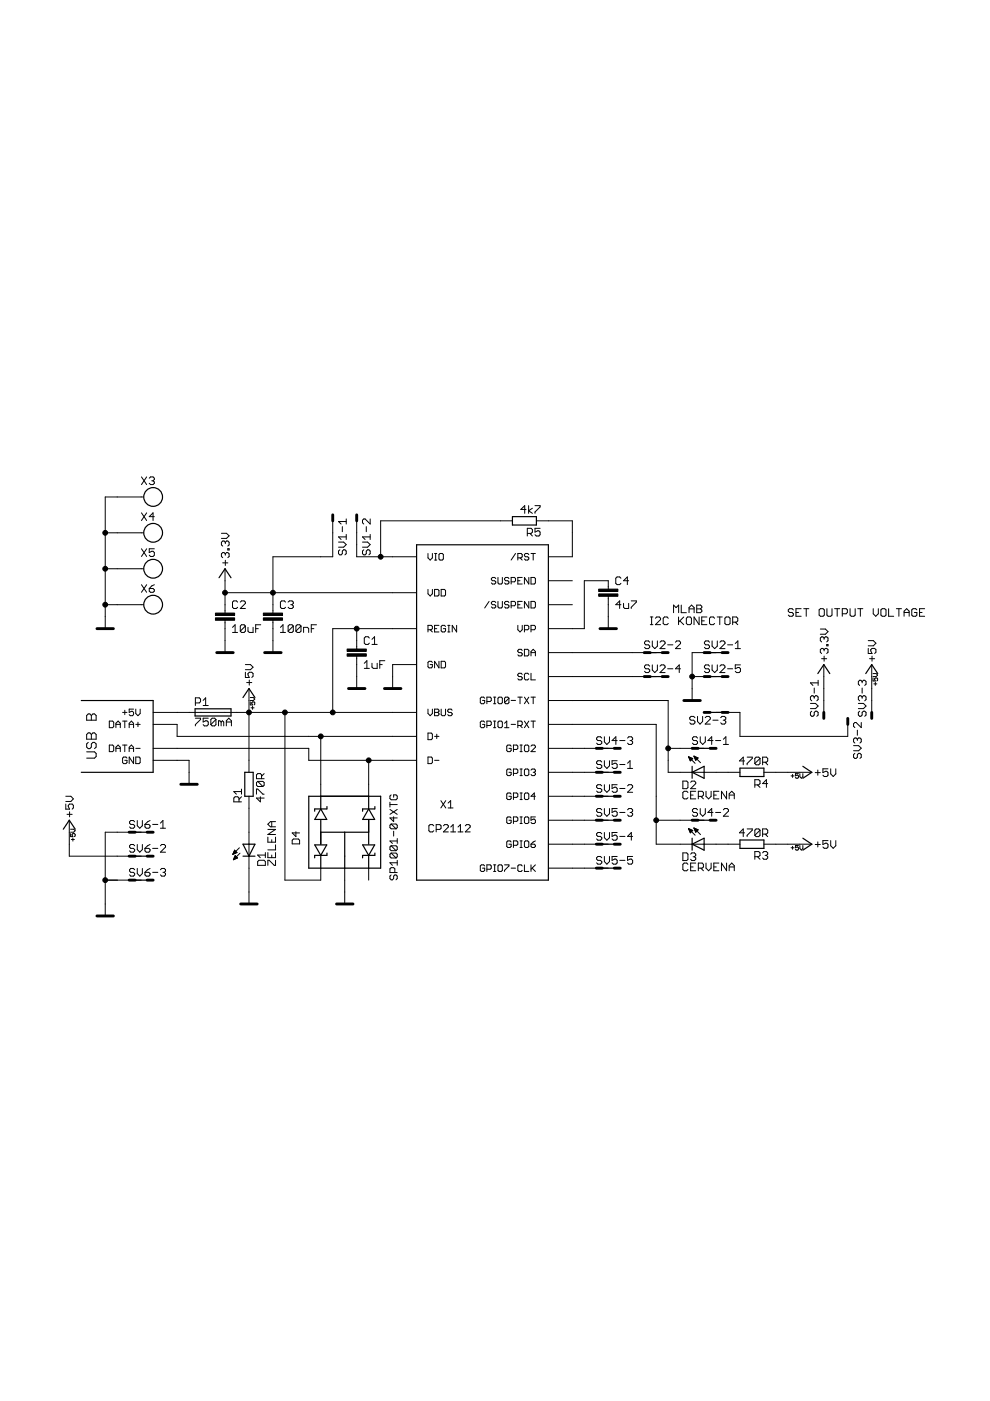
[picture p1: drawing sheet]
<?xml version="1.0" encoding="utf-8"?>
<!DOCTYPE eagle SYSTEM "eagle.dtd">
<eagle version="6.4">
<drawing>
<settings>
<setting alwaysvectorfont="yes"/>
<setting verticaltext="up"/>
</settings>
<grid distance="0.1" unitdist="inch" unit="inch" style="lines" multiple="1" display="no" altdistance="0.01" altunitdist="inch" altunit="inch"/>
<schematic xreflabel="%F%N/%S.%C%R" xrefpart="/%S.%C%R">
<libraries>
<library name="moje_diody">
<symbols>
<symbol name="LED">
<wire x1="1.27" y1="2.54" x2="0" y2="0" width="0.254" layer="94"/>
<wire x1="0" y1="0" x2="-1.27" y2="2.54" width="0.254" layer="94"/>
<wire x1="1.27" y1="0" x2="0" y2="0" width="0.254" layer="94"/>
<wire x1="0" y1="0" x2="-1.27" y2="0" width="0.254" layer="94"/>
<wire x1="1.27" y1="2.54" x2="0" y2="2.54" width="0.254" layer="94"/>
<wire x1="0" y1="2.54" x2="-1.27" y2="2.54" width="0.254" layer="94"/>
<wire x1="0" y1="2.54" x2="0" y2="0" width="0.1524" layer="94"/>
<wire x1="-2.032" y1="1.778" x2="-3.429" y2="0.381" width="0.1524" layer="94"/>
<wire x1="-1.905" y1="0.635" x2="-3.302" y2="-0.762" width="0.1524" layer="94"/>
<text x="3.556" y="-2.032" size="1.778" layer="95" rot="R90">&gt;NAME</text>
<text x="5.715" y="-2.032" size="1.778" layer="96" rot="R90">&gt;VALUE</text>
<pin name="C" x="0" y="-2.54" visible="off" length="short" direction="pas" rot="R90"/>
<pin name="A" x="0" y="5.08" visible="off" length="short" direction="pas" rot="R270"/>
<polygon width="0.1524" layer="94">
<vertex x="-3.429" y="0.381"/>
<vertex x="-3.048" y="1.27"/>
<vertex x="-2.54" y="0.762"/>
</polygon>
<polygon width="0.1524" layer="94">
<vertex x="-3.302" y="-0.762"/>
<vertex x="-2.921" y="0.127"/>
<vertex x="-2.413" y="-0.381"/>
</polygon>
</symbol>
<symbol name="SP1001-04">
<wire x1="-6.35" y1="4.9212" x2="-5.08" y2="4.9212" width="0.254" layer="94"/>
<wire x1="-5.08" y1="4.9212" x2="-3.81" y2="4.9212" width="0.254" layer="94"/>
<wire x1="-3.81" y1="2.6987" x2="-6.35" y2="2.6987" width="0.254" layer="94"/>
<wire x1="-6.35" y1="2.6987" x2="-5.08" y2="4.9212" width="0.254" layer="94"/>
<wire x1="-5.08" y1="4.9212" x2="-3.81" y2="2.6987" width="0.254" layer="94"/>
<text x="9.525" y="-2.5401" size="1.6764" layer="96" rot="MR90">&gt;Value</text>
<text x="-9.525" y="-2.54" size="1.6764" layer="95" rot="R90">&gt;NAME</text>
<wire x1="-3.78" y1="4.94" x2="-3.78" y2="5.44" width="0.254" layer="94"/>
<wire x1="-6.38" y1="4.44" x2="-6.38" y2="4.94" width="0.254" layer="94"/>
<wire x1="3.81" y1="4.9212" x2="5.08" y2="4.9212" width="0.254" layer="94"/>
<wire x1="5.08" y1="4.9212" x2="6.35" y2="4.9212" width="0.254" layer="94"/>
<wire x1="6.35" y1="2.6987" x2="3.81" y2="2.6987" width="0.254" layer="94"/>
<wire x1="3.81" y1="2.6987" x2="5.08" y2="4.9212" width="0.254" layer="94"/>
<wire x1="5.08" y1="4.9212" x2="6.35" y2="2.6987" width="0.254" layer="94"/>
<wire x1="6.38" y1="4.94" x2="6.38" y2="5.44" width="0.254" layer="94"/>
<wire x1="3.78" y1="4.44" x2="3.78" y2="4.94" width="0.254" layer="94"/>
<wire x1="-3.81" y1="-4.9212" x2="-5.08" y2="-4.9212" width="0.254" layer="94"/>
<wire x1="-5.08" y1="-4.9212" x2="-6.35" y2="-4.9212" width="0.254" layer="94"/>
<wire x1="-6.35" y1="-2.6987" x2="-3.81" y2="-2.6987" width="0.254" layer="94"/>
<wire x1="-3.81" y1="-2.6987" x2="-5.08" y2="-4.9212" width="0.254" layer="94"/>
<wire x1="-5.08" y1="-4.9212" x2="-6.35" y2="-2.6987" width="0.254" layer="94"/>
<wire x1="-6.38" y1="-4.94" x2="-6.38" y2="-5.44" width="0.254" layer="94"/>
<wire x1="-3.78" y1="-4.44" x2="-3.78" y2="-4.94" width="0.254" layer="94"/>
<wire x1="6.35" y1="-4.9212" x2="5.08" y2="-4.9212" width="0.254" layer="94"/>
<wire x1="5.08" y1="-4.9212" x2="3.81" y2="-4.9212" width="0.254" layer="94"/>
<wire x1="3.81" y1="-2.6987" x2="6.35" y2="-2.6987" width="0.254" layer="94"/>
<wire x1="6.35" y1="-2.6987" x2="5.08" y2="-4.9212" width="0.254" layer="94"/>
<wire x1="5.08" y1="-4.9212" x2="3.81" y2="-2.6987" width="0.254" layer="94"/>
<wire x1="3.78" y1="-4.94" x2="3.78" y2="-5.44" width="0.254" layer="94"/>
<wire x1="6.38" y1="-4.44" x2="6.38" y2="-4.94" width="0.254" layer="94"/>
<wire x1="-5.08" y1="2.54" x2="-5.08" y2="0" width="0.254" layer="94"/>
<wire x1="-5.08" y1="0" x2="-5.08" y2="-2.54" width="0.254" layer="94"/>
<wire x1="-5.08" y1="-2.54" x2="-5.08" y2="0" width="0.254" layer="94"/>
<wire x1="-5.08" y1="0" x2="0" y2="0" width="0.254" layer="94"/>
<wire x1="0" y1="0" x2="5.08" y2="0" width="0.254" layer="94"/>
<wire x1="5.08" y1="0" x2="5.08" y2="2.54" width="0.254" layer="94"/>
<wire x1="5.08" y1="2.54" x2="5.08" y2="-2.54" width="0.254" layer="94"/>
<pin name="P$1" x="-5.08" y="-10.16" visible="off" length="short" direction="pas" rot="R90"/>
<pin name="P$2" x="0" y="-10.16" visible="off" length="short" direction="pas" rot="R90"/>
<pin name="P$3" x="5.08" y="-10.16" visible="off" length="short" direction="pas" rot="R90"/>
<pin name="P$4" x="5.08" y="10.16" visible="off" length="short" direction="pas" rot="R270"/>
<pin name="P$5" x="-5.08" y="10.16" visible="off" length="short" direction="pas" rot="R270"/>
<wire x1="0" y1="-5.08" x2="0" y2="0" width="0.254" layer="94"/>
<wire x1="-7.62" y1="7.62" x2="-7.62" y2="-7.62" width="0.254" layer="94"/>
<wire x1="-7.62" y1="-7.62" x2="-5.08" y2="-7.62" width="0.254" layer="94"/>
<wire x1="-5.08" y1="-7.62" x2="0" y2="-7.62" width="0.254" layer="94"/>
<wire x1="0" y1="-7.62" x2="5.08" y2="-7.62" width="0.254" layer="94"/>
<wire x1="5.08" y1="-7.62" x2="7.62" y2="-7.62" width="0.254" layer="94"/>
<wire x1="7.62" y1="-7.62" x2="7.62" y2="7.62" width="0.254" layer="94"/>
<wire x1="7.62" y1="7.62" x2="5.08" y2="7.62" width="0.254" layer="94"/>
<wire x1="5.08" y1="7.62" x2="-5.08" y2="7.62" width="0.254" layer="94"/>
<wire x1="-5.08" y1="7.62" x2="-7.62" y2="7.62" width="0.254" layer="94"/>
<wire x1="-5.08" y1="5.08" x2="-5.08" y2="7.62" width="0.254" layer="94"/>
<wire x1="-5.08" y1="7.62" x2="5.08" y2="7.62" width="0.254" layer="94"/>
<wire x1="5.08" y1="7.62" x2="5.08" y2="5.08" width="0.254" layer="94"/>
<wire x1="-5.08" y1="-7.62" x2="-5.08" y2="-5.08" width="0.254" layer="94"/>
<wire x1="0" y1="-7.62" x2="0" y2="-5.08" width="0.254" layer="94"/>
<wire x1="5.08" y1="-7.62" x2="5.08" y2="-5.08" width="0.254" layer="94"/>
</symbol>
</symbols>
<devicesets>
<deviceset name="LED1206_2" prefix="D" uservalue="yes">
<gates>
<gate name="G$1" symbol="LED" x="0" y="0"/>
</gates>
<devices>
<device name="" package="1206_2">
<connects>
<connect gate="G$1" pin="A" pad="A"/>
<connect gate="G$1" pin="C" pad="K"/>
</connects>
<technologies>
<technology name=""/>
</technologies>
</device>
</devices>
</deviceset>
<deviceset name="CP2112" prefix="D" uservalue="yes">
<gates>
<gate name="G$1" symbol="SP1001-04" x="0" y="0"/>
</gates>
<devices>
<device name="" package="SOT553">
<connects>
<connect gate="G$1" pin="P$1" pad="1"/>
<connect gate="G$1" pin="P$2" pad="2"/>
<connect gate="G$1" pin="P$3" pad="3"/>
<connect gate="G$1" pin="P$4" pad="4"/>
<connect gate="G$1" pin="P$5" pad="5"/>
</connects>
<technologies>
<technology name=""/>
</technologies>
</device>
</devices>
</deviceset>
</devicesets>
</library>
<library name="moje_io">
<symbols>
<symbol name="CP2112">
<pin name="SDA" x="93.98" y="2.54" visible="pin" length="middle" rot="R180"/>
<pin name="GND" x="55.88" y="0" visible="pin" length="middle"/>
<pin name="D+" x="55.88" y="-15.24" visible="pin" length="middle"/>
<pin name="D-" x="55.88" y="-20.32" visible="pin" length="middle"/>
<pin name="VIO" x="55.88" y="22.86" visible="pin" length="middle"/>
<pin name="VDD" x="55.88" y="15.24" visible="pin" length="middle"/>
<pin name="REGIN" x="55.88" y="7.62" visible="pin" length="middle"/>
<pin name="VBUS" x="55.88" y="-10.16" visible="pin" length="middle"/>
<pin name="/RST" x="93.98" y="22.86" visible="pin" length="middle" rot="R180"/>
<pin name="SUSPEND" x="93.98" y="17.78" visible="pin" length="middle" rot="R180"/>
<pin name="GPIO7-CLK" x="93.98" y="-43.18" visible="pin" length="middle" rot="R180"/>
<pin name="GPIO6" x="93.98" y="-38.1" visible="pin" length="middle" rot="R180"/>
<pin name="GPIO5" x="93.98" y="-33.02" visible="pin" length="middle" rot="R180"/>
<pin name="GPIO4" x="93.98" y="-27.94" visible="pin" length="middle" rot="R180"/>
<pin name="VPP" x="93.98" y="7.62" visible="pin" length="middle" rot="R180"/>
<pin name="/SUSPEND" x="93.98" y="12.7" visible="pin" length="middle" rot="R180"/>
<pin name="GPIO3" x="93.98" y="-22.86" visible="pin" length="middle" rot="R180"/>
<pin name="GPIO2" x="93.98" y="-17.78" visible="pin" length="middle" rot="R180"/>
<pin name="GPIO1-RXT" x="93.98" y="-12.7" visible="pin" length="middle" rot="R180"/>
<pin name="GPIO0-TXT" x="93.98" y="-7.62" visible="pin" length="middle" rot="R180"/>
<pin name="SCL" x="93.98" y="-2.54" visible="pin" length="middle" rot="R180"/>
<wire x1="60.96" y1="25.4" x2="88.9" y2="25.4" width="0.254" layer="94"/>
<wire x1="88.9" y1="25.4" x2="88.9" y2="-45.72" width="0.254" layer="94"/>
<wire x1="88.9" y1="-45.72" x2="60.96" y2="-45.72" width="0.254" layer="94"/>
<wire x1="60.96" y1="-45.72" x2="60.96" y2="25.4" width="0.254" layer="94"/>
<text x="63.5" y="30.48" size="1.6764" layer="95" ratio="7">&gt;NAME</text>
<text x="63.5" y="27.94" size="1.6764" layer="96" ratio="7">&gt;VALUE</text>
</symbol>
</symbols>
<devicesets>
<deviceset name="CP2112" prefix="X" uservalue="yes">
<gates>
<gate name="G$1" symbol="CP2112" x="-73.66" y="7.62"/>
</gates>
<devices>
<device name="" package="QFN-24">
<connects>
<connect gate="G$1" pin="/RST" pad="P$9"/>
<connect gate="G$1" pin="/SUSPEND" pad="P$17"/>
<connect gate="G$1" pin="D+" pad="P$3"/>
<connect gate="G$1" pin="D-" pad="P$4"/>
<connect gate="G$1" pin="GND" pad="P$2 P$25"/>
<connect gate="G$1" pin="GPIO0-TXT" pad="P$23"/>
<connect gate="G$1" pin="GPIO1-RXT" pad="P$22"/>
<connect gate="G$1" pin="GPIO2" pad="P$21"/>
<connect gate="G$1" pin="GPIO3" pad="P$20"/>
<connect gate="G$1" pin="GPIO4" pad="P$15"/>
<connect gate="G$1" pin="GPIO5" pad="P$14"/>
<connect gate="G$1" pin="GPIO6" pad="P$13"/>
<connect gate="G$1" pin="GPIO7-CLK" pad="P$12"/>
<connect gate="G$1" pin="REGIN" pad="P$7"/>
<connect gate="G$1" pin="SCL" pad="P$24"/>
<connect gate="G$1" pin="SDA" pad="P$1"/>
<connect gate="G$1" pin="SUSPEND" pad="P$11"/>
<connect gate="G$1" pin="VBUS" pad="P$8"/>
<connect gate="G$1" pin="VDD" pad="P$6"/>
<connect gate="G$1" pin="VIO" pad="P$5"/>
<connect gate="G$1" pin="VPP" pad="P$16"/>
</connects>
<technologies>
<technology name=""/>
</technologies>
</device>
</devices>
</deviceset>
</devicesets>
</library>
<library name="moje_konektory">
<symbols>
<symbol name="USB">
<pin name="+5V" x="5.08" y="5.08" visible="pin" length="middle" rot="R180"/>
<pin name="DATA+" x="5.08" y="2.54" visible="pin" length="middle" rot="R180"/>
<pin name="DATA-" x="5.08" y="-2.54" visible="pin" length="middle" rot="R180"/>
<pin name="GND" x="5.08" y="-5.08" visible="pin" length="middle" rot="R180"/>
<wire x1="0" y1="-7.62" x2="0" y2="7.62" width="0.254" layer="94"/>
<wire x1="0" y1="7.62" x2="-15.24" y2="7.62" width="0.254" layer="94"/>
<wire x1="0" y1="-7.62" x2="-15.24" y2="-7.62" width="0.254" layer="94"/>
<text x="-12" y="-4.7" size="2.1844" layer="94" rot="R90">USB B</text>
</symbol>
</symbols>
<devicesets>
<deviceset name="USB_B" prefix="X" uservalue="yes">
<gates>
<gate name="G$1" symbol="USB" x="7.62" y="0"/>
</gates>
<devices>
<device name="" package="USB_B">
<connects>
<connect gate="G$1" pin="+5V" pad="1"/>
<connect gate="G$1" pin="DATA+" pad="3"/>
<connect gate="G$1" pin="DATA-" pad="2"/>
<connect gate="G$1" pin="GND" pad="4 GND GND2"/>
</connects>
<technologies>
<technology name=""/>
</technologies>
</device>
</devices>
</deviceset>
</devicesets>
</library>
<library name="moje">
<symbols>
<symbol name="POJISTKA">
<wire x1="-3.81" y1="-0.762" x2="3.81" y2="-0.762" width="0.254" layer="94"/>
<wire x1="3.81" y1="0.762" x2="-3.81" y2="0.762" width="0.254" layer="94"/>
<wire x1="3.81" y1="-0.762" x2="3.81" y2="0.762" width="0.254" layer="94"/>
<wire x1="-3.81" y1="0.762" x2="-3.81" y2="-0.762" width="0.254" layer="94"/>
<wire x1="-2.54" y1="0" x2="2.54" y2="0" width="0.1524" layer="94"/>
<text x="-3.81" y="1.397" size="1.778" layer="95">&gt;NAME</text>
<text x="-3.81" y="-2.921" size="1.778" layer="96">&gt;VALUE</text>
<pin name="2" x="5.08" y="0" visible="off" length="short" direction="pas" swaplevel="1" rot="R180"/>
<pin name="1" x="-5.08" y="0" visible="off" length="short" direction="pas" swaplevel="1"/>
</symbol>
<symbol name="SROUB">
<circle x="0" y="0" radius="2" width="0.254" layer="94"/>
<wire x1="-2.54" y1="0" x2="-2.032" y2="0" width="0.1778" layer="94"/>
<text x="-2.54" y="2.54" size="1.778" layer="95">&gt;name</text>
<pin name="P$1" x="-7.62" y="0" visible="off" length="middle"/>
</symbol>
</symbols>
<devicesets>
<deviceset name="POJISTKA_1812" prefix="P" uservalue="yes">
<gates>
<gate name="G$1" symbol="POJISTKA" x="0" y="0"/>
</gates>
<devices>
<device name="" package="1812">
<connects>
<connect gate="G$1" pin="1" pad="1"/>
<connect gate="G$1" pin="2" pad="2"/>
</connects>
<technologies>
<technology name=""/>
</technologies>
</device>
</devices>
</deviceset>
<deviceset name="SROUB3M" prefix="X">
<gates>
<gate name="P4" symbol="SROUB" x="0" y="0"/>
</gates>
<devices>
<device name="" package="SROUB3M">
<connects>
<connect gate="P4" pin="P$1" pad="P$1"/>
</connects>
<technologies>
<technology name=""/>
</technologies>
</device>
</devices>
</deviceset>
</devicesets>
</library>
<library name="moje_C">
<symbols>
<symbol name="C">
<wire x1="0" y1="1.27" x2="0" y2="0.762" width="0.1524" layer="94"/>
<wire x1="0" y1="-1.27" x2="0" y2="-0.762" width="0.1524" layer="94"/>
<text x="1.524" y="1.651" size="1.778" layer="95">&gt;NAME</text>
<text x="1.524" y="-3.429" size="1.778" layer="96">&gt;VALUE</text>
<rectangle x1="-2.032" y1="-0.762" x2="2.032" y2="-0.254" layer="94"/>
<rectangle x1="-2.032" y1="0.254" x2="2.032" y2="0.762" layer="94"/>
<pin name="1" x="0" y="2.54" visible="off" length="point" direction="pas" swaplevel="1" rot="R270"/>
<pin name="2" x="0" y="-2.54" visible="off" length="point" direction="pas" swaplevel="1" rot="R90"/>
<wire x1="0" y1="-1.27" x2="0" y2="-2.54" width="0.127" layer="94"/>
<wire x1="0" y1="1.27" x2="0" y2="2.54" width="0.127" layer="94"/>
</symbol>
</symbols>
<devicesets>
<deviceset name="C0805" prefix="C" uservalue="yes">
<gates>
<gate name="G$1" symbol="C" x="0" y="0"/>
</gates>
<devices>
<device name="" package="C0805">
<connects>
<connect gate="G$1" pin="1" pad="1"/>
<connect gate="G$1" pin="2" pad="2"/>
</connects>
<technologies>
<technology name=""/>
</technologies>
</device>
</devices>
</deviceset>
</devicesets>
</library>
<library name="moje_R">
<symbols>
<symbol name="1206">
<wire x1="-2.54" y1="-0.889" x2="2.54" y2="-0.889" width="0.254" layer="94"/>
<wire x1="2.54" y1="0.889" x2="-2.54" y2="0.889" width="0.254" layer="94"/>
<wire x1="2.54" y1="-0.889" x2="2.54" y2="0.889" width="0.254" layer="94"/>
<wire x1="-2.54" y1="-0.889" x2="-2.54" y2="0.889" width="0.254" layer="94"/>
<text x="-3.81" y="1.4986" size="1.778" layer="95">&gt;NAME</text>
<text x="-3.81" y="-3.302" size="1.778" layer="96">&gt;VALUE</text>
<pin name="2" x="5.08" y="0" visible="off" length="short" direction="pas" swaplevel="1" rot="R180"/>
<pin name="1" x="-5.08" y="0" visible="off" length="short" direction="pas" swaplevel="1"/>
</symbol>
</symbols>
<devicesets>
<deviceset name="R0805" prefix="R" uservalue="yes">
<gates>
<gate name="G$1" symbol="1206" x="0" y="0"/>
</gates>
<devices>
<device name="" package="0805">
<connects>
<connect gate="G$1" pin="1" pad="1"/>
<connect gate="G$1" pin="2" pad="2"/>
</connects>
<technologies>
<technology name=""/>
</technologies>
</device>
</devices>
</deviceset>
</devicesets>
</library>
<library name="moje_schz">
<symbols>
<symbol name="GND">
<wire x1="-1.7463" y1="-2.5401" x2="1.7463" y2="-2.5401" width="0.6096" layer="94"/>
<pin name="GND" x="0" y="0" visible="off" length="short" direction="sup" rot="R270"/>
</symbol>
<symbol name="+3.3V">
<wire x1="-1.27" y1="0.635" x2="0" y2="2.54" width="0.254" layer="94"/>
<wire x1="0" y1="2.54" x2="1.27" y2="0.635" width="0.254" layer="94"/>
<wire x1="0" y1="0.0001" x2="0" y2="2.54" width="0.1524" layer="94"/>
<text x="0.9525" y="3.175" size="1.778" layer="96" rot="R90">&gt;Value</text>
<pin name="+3.3V" x="0" y="-2.54" visible="off" length="short" direction="sup" rot="R90"/>
</symbol>
<symbol name="+5V">
<wire x1="-1.27" y1="0.635" x2="0" y2="2.54" width="0.254" layer="94"/>
<wire x1="0" y1="2.54" x2="1.27" y2="0.635" width="0.254" layer="94"/>
<wire x1="0" y1="0.0001" x2="0" y2="2.54" width="0.1524" layer="94"/>
<text x="0.9525" y="3.175" size="1.778" layer="96" rot="R90">&gt;Value</text>
<text x="1.27" y="-1.905" size="1.016" layer="94" ratio="6" rot="R90">+5V</text>
<pin name="+5V" x="0" y="-2.54" visible="off" length="short" direction="sup" rot="R90"/>
</symbol>
</symbols>
<devicesets>
<deviceset name="GND">
<gates>
<gate name="G$1" symbol="GND" x="0" y="0"/>
</gates>
<devices>
<device name="">
<technologies>
<technology name=""/>
</technologies>
</device>
</devices>
</deviceset>
<deviceset name="+3.3V">
<gates>
<gate name="G$1" symbol="+3.3V" x="0" y="0"/>
</gates>
<devices>
<device name="">
<technologies>
<technology name=""/>
</technologies>
</device>
</devices>
</deviceset>
<deviceset name="+5V">
<gates>
<gate name="G$1" symbol="+5V" x="0" y="0"/>
</gates>
<devices>
<device name="">
<technologies>
<technology name=""/>
</technologies>
</device>
</devices>
</deviceset>
</devicesets>
</library>
<library name="moje_hrebinky">
<symbols>
<symbol name="MA01-0">
<wire x1="-3.81" y1="0" x2="-2.54" y2="0" width="0.6096" layer="94"/>
<pin name="P$1" x="0" y="0" visible="off" length="short" direction="pas" rot="R180"/>
<text x="-3.429" y="1.143" size="1.778" layer="95">&gt;NAME</text>
</symbol>
<symbol name="MA01-1">
<wire x1="1.27" y1="0" x2="2.54" y2="0" width="0.6096" layer="94"/>
<wire x1="-2.54" y1="0" x2="-1.27" y2="0" width="0.6096" layer="94"/>
<text x="-2.54" y="-2.54" size="1.778" layer="96">&gt;VALUE</text>
<text x="-2.54" y="0.762" size="1.778" layer="95">&gt;NAME</text>
<wire x1="-2.54" y1="0" x2="2.54" y2="0" width="0.254" layer="94"/>
<pin name="K" x="-5.08" y="0" visible="off" length="middle" direction="pas"/>
</symbol>
</symbols>
<devicesets>
<deviceset name="MA02-1" prefix="SV">
<gates>
<gate name="-1" symbol="MA01-0" x="2.54" y="2.54"/>
<gate name="-2" symbol="MA01-0" x="2.54" y="-2.54"/>
</gates>
<devices>
<device name="" package="MA02-1">
<connects>
<connect gate="-1" pin="P$1" pad="1"/>
<connect gate="-2" pin="P$1" pad="2"/>
</connects>
<technologies>
<technology name=""/>
</technologies>
</device>
</devices>
</deviceset>
<deviceset name="MA05-2" prefix="SV" uservalue="yes">
<gates>
<gate name="-1" symbol="MA01-1" x="-3.81" y="7.62"/>
<gate name="-2" symbol="MA01-1" x="-5.08" y="2.54"/>
<gate name="-3" symbol="MA01-1" x="-5.08" y="-2.54"/>
<gate name="-4" symbol="MA01-1" x="-5.08" y="-7.62"/>
<gate name="-5" symbol="MA01-1" x="-5.08" y="-12.7"/>
</gates>
<devices>
<device name="" package="MA05-2">
<connects>
<connect gate="-1" pin="K" pad="1 2"/>
<connect gate="-2" pin="K" pad="3 4"/>
<connect gate="-3" pin="K" pad="5 6"/>
<connect gate="-4" pin="K" pad="7 8"/>
<connect gate="-5" pin="K" pad="9 10"/>
</connects>
<technologies>
<technology name="">
<attribute name="MF" value="" constant="no"/>
<attribute name="MPN" value="" constant="no"/>
<attribute name="OC_FARNELL" value="unknown" constant="no"/>
<attribute name="OC_NEWARK" value="unknown" constant="no"/>
</technology>
</technologies>
</device>
</devices>
</deviceset>
<deviceset name="MA03-1" prefix="SV" uservalue="yes">
<gates>
<gate name="-1" symbol="MA01-0" x="0" y="5.08"/>
<gate name="-2" symbol="MA01-0" x="0" y="0"/>
<gate name="-3" symbol="MA01-0" x="0" y="-5.08"/>
</gates>
<devices>
<device name="" package="MA03-1">
<connects>
<connect gate="-1" pin="P$1" pad="1"/>
<connect gate="-2" pin="P$1" pad="2"/>
<connect gate="-3" pin="P$1" pad="3"/>
</connects>
<technologies>
<technology name="">
<attribute name="MF" value="" constant="no"/>
<attribute name="MPN" value="" constant="no"/>
<attribute name="OC_FARNELL" value="unknown" constant="no"/>
<attribute name="OC_NEWARK" value="unknown" constant="no"/>
</technology>
</technologies>
</device>
</devices>
</deviceset>
<deviceset name="MA03-2" prefix="SV" uservalue="yes">
<gates>
<gate name="-1" symbol="MA01-1" x="0" y="7.62"/>
<gate name="-2" symbol="MA01-1" x="0" y="-2.54"/>
<gate name="-3" symbol="MA01-1" x="0" y="-12.7"/>
</gates>
<devices>
<device name="" package="MA03-2">
<connects>
<connect gate="-1" pin="K" pad="1 2"/>
<connect gate="-2" pin="K" pad="3 4"/>
<connect gate="-3" pin="K" pad="5 6"/>
</connects>
<technologies>
<technology name="">
<attribute name="MF" value="" constant="no"/>
<attribute name="MPN" value="" constant="no"/>
<attribute name="OC_FARNELL" value="unknown" constant="no"/>
<attribute name="OC_NEWARK" value="unknown" constant="no"/>
</technology>
</technologies>
</device>
</devices>
</deviceset>
</devicesets>
</library>
</libraries>
<attributes>
</attributes>
<variantdefs>
</variantdefs>
<classes>
<class number="0" name="default" width="0" drill="0">
</class>
</classes>
<parts>
<part name="D1" library="moje_diody" deviceset="LED1206_2" device="" value="ZELENA"/>
<part name="D2" library="moje_diody" deviceset="LED1206_2" device="" value="CERVENA"/>
<part name="D3" library="moje_diody" deviceset="LED1206_2" device="" value="CERVENA"/>
<part name="D4" library="moje_diody" deviceset="CP2112" device="" value="SP1001-04XTG"/>
<part name="X1" library="moje_io" deviceset="CP2112" device="" value="CP2112"/>
<part name="X2" library="moje_konektory" deviceset="USB_B" device=""/>
<part name="P1" library="moje" deviceset="POJISTKA_1812" device="" value="750mA"/>
<part name="C1" library="moje_C" deviceset="C0805" device="" value="1uF"/>
<part name="C2" library="moje_C" deviceset="C0805" device="" value="10uF"/>
<part name="C3" library="moje_C" deviceset="C0805" device="" value="100nF"/>
<part name="C4" library="moje_C" deviceset="C0805" device="" value="4u7"/>
<part name="R1" library="moje_R" deviceset="R0805" device="" value="470R"/>
<part name="R3" library="moje_R" deviceset="R0805" device="" value="470R"/>
<part name="U$1" library="moje_schz" deviceset="GND" device=""/>
<part name="U$2" library="moje_schz" deviceset="GND" device=""/>
<part name="U$3" library="moje_schz" deviceset="GND" device=""/>
<part name="SV1" library="moje_hrebinky" deviceset="MA02-1" device=""/>
<part name="U$4" library="moje_schz" deviceset="GND" device=""/>
<part name="U$5" library="moje_schz" deviceset="GND" device=""/>
<part name="U$6" library="moje_schz" deviceset="GND" device=""/>
<part name="U$7" library="moje_schz" deviceset="GND" device=""/>
<part name="SV2" library="moje_hrebinky" deviceset="MA05-2" device=""/>
<part name="X3" library="moje" deviceset="SROUB3M" device=""/>
<part name="X4" library="moje" deviceset="SROUB3M" device=""/>
<part name="X5" library="moje" deviceset="SROUB3M" device=""/>
<part name="X6" library="moje" deviceset="SROUB3M" device=""/>
<part name="U$8" library="moje_schz" deviceset="GND" device=""/>
<part name="U$9" library="moje_schz" deviceset="GND" device=""/>
<part name="U$10" library="moje_schz" deviceset="+3.3V" device=""/>
<part name="U$11" library="moje_schz" deviceset="+3.3V" device=""/>
<part name="U$12" library="moje_schz" deviceset="+5V" device=""/>
<part name="U$13" library="moje_schz" deviceset="+5V" device=""/>
<part name="SV3" library="moje_hrebinky" deviceset="MA03-1" device=""/>
<part name="R4" library="moje_R" deviceset="R0805" device="" value="470R"/>
<part name="U$16" library="moje_schz" deviceset="GND" device=""/>
<part name="R5" library="moje_R" deviceset="R0805" device="" value="4k7"/>
<part name="U$14" library="moje_schz" deviceset="+5V" device=""/>
<part name="U$15" library="moje_schz" deviceset="+5V" device=""/>
<part name="SV4" library="moje_hrebinky" deviceset="MA03-2" device=""/>
<part name="SV5" library="moje_hrebinky" deviceset="MA05-2" device=""/>
<part name="SV6" library="moje_hrebinky" deviceset="MA03-2" device=""/>
<part name="U$17" library="moje_schz" deviceset="+5V" device=""/>
<part name="U$18" library="moje_schz" deviceset="GND" device=""/>
</parts>
<sheets>
<sheet>
<plain>
<text x="238.76" y="38.1" size="1.778" layer="97">SET OUTPUT VOLTAGE</text>
<text x="228.6" y="38.1" size="1.778" layer="97" rot="R180">I2C KONECTOR</text>
<text x="220.98" y="40.64" size="1.778" layer="97" rot="R180">MLAB</text>
</plain>
<instances>
<instance part="D1" gate="G$1" x="124.46" y="-12.7"/>
<instance part="D2" gate="G$1" x="218.44" y="5.08" rot="R270"/>
<instance part="D3" gate="G$1" x="218.44" y="-10.16" rot="R270"/>
<instance part="D4" gate="G$1" x="144.78" y="-7.62" smashed="yes">
<attribute name="VALUE" x="154.305" y="-17.7801" size="1.6764" layer="96" rot="MR90"/>
<attribute name="NAME" x="135.255" y="-10.16" size="1.6764" layer="95" rot="R90"/>
</instance>
<instance part="X1" gate="G$1" x="99.06" y="27.94" smashed="yes">
<attribute name="NAME" x="165.1" y="-2.54" size="1.6764" layer="95" ratio="7"/>
<attribute name="VALUE" x="162.56" y="-7.62" size="1.6764" layer="96" ratio="7"/>
</instance>
<instance part="X2" gate="G$1" x="104.14" y="12.7"/>
<instance part="P1" gate="G$1" x="116.84" y="17.78"/>
<instance part="C1" gate="G$1" x="147.32" y="30.48"/>
<instance part="C2" gate="G$1" x="119.38" y="38.1"/>
<instance part="C3" gate="G$1" x="129.54" y="38.1"/>
<instance part="C4" gate="G$1" x="200.66" y="43.18"/>
<instance part="R1" gate="G$1" x="124.46" y="2.54" rot="R90"/>
<instance part="R3" gate="G$1" x="231.14" y="-10.16" rot="R180"/>
<instance part="U$1" gate="G$1" x="111.76" y="5.08"/>
<instance part="U$2" gate="G$1" x="144.78" y="-20.32"/>
<instance part="U$3" gate="G$1" x="124.46" y="-20.32"/>
<instance part="SV1" gate="-1" x="142.24" y="55.88" rot="R270"/>
<instance part="SV1" gate="-2" x="147.32" y="55.88" rot="R270"/>
<instance part="U$4" gate="G$1" x="119.38" y="33.02"/>
<instance part="U$5" gate="G$1" x="129.54" y="33.02"/>
<instance part="U$6" gate="G$1" x="154.94" y="25.4"/>
<instance part="U$7" gate="G$1" x="147.32" y="25.4"/>
<instance part="SV2" gate="-1" x="223.52" y="30.48"/>
<instance part="SV2" gate="-2" x="210.82" y="30.48"/>
<instance part="SV2" gate="-3" x="223.52" y="17.78" rot="R180"/>
<instance part="SV2" gate="-4" x="210.82" y="25.4"/>
<instance part="SV2" gate="-5" x="223.52" y="25.4"/>
<instance part="X3" gate="P4" x="104.14" y="63.5"/>
<instance part="X4" gate="P4" x="104.14" y="55.88"/>
<instance part="X5" gate="P4" x="104.14" y="48.26"/>
<instance part="X6" gate="P4" x="104.14" y="40.64"/>
<instance part="U$8" gate="G$1" x="200.66" y="38.1"/>
<instance part="U$9" gate="G$1" x="218.44" y="22.86"/>
<instance part="U$10" gate="G$1" x="119.38" y="45.72"/>
<instance part="U$11" gate="G$1" x="246.38" y="25.4"/>
<instance part="U$12" gate="G$1" x="124.46" y="20.32"/>
<instance part="U$13" gate="G$1" x="256.54" y="25.4"/>
<instance part="SV3" gate="-1" x="246.38" y="20.32" rot="R90"/>
<instance part="SV3" gate="-2" x="251.46" y="12.7" rot="R270"/>
<instance part="SV3" gate="-3" x="256.54" y="20.32" rot="R90"/>
<instance part="R4" gate="G$1" x="231.14" y="5.08" rot="R180"/>
<instance part="U$16" gate="G$1" x="93.98" y="38.1"/>
<instance part="R5" gate="G$1" x="182.88" y="58.42" rot="R180"/>
<instance part="U$14" gate="G$1" x="241.3" y="-10.16" rot="R270"/>
<instance part="U$15" gate="G$1" x="241.3" y="5.08" rot="R270"/>
<instance part="SV4" gate="-1" x="220.98" y="10.16"/>
<instance part="SV4" gate="-2" x="220.98" y="-5.08"/>
<instance part="SV4" gate="-3" x="200.66" y="10.16"/>
<instance part="SV5" gate="-1" x="200.66" y="5.08"/>
<instance part="SV5" gate="-2" x="200.66" y="0"/>
<instance part="SV5" gate="-3" x="200.66" y="-5.08"/>
<instance part="SV5" gate="-4" x="200.66" y="-10.16"/>
<instance part="SV5" gate="-5" x="200.66" y="-15.24"/>
<instance part="SV6" gate="-1" x="101.6" y="-7.62"/>
<instance part="SV6" gate="-2" x="101.6" y="-12.7"/>
<instance part="SV6" gate="-3" x="101.6" y="-17.78"/>
<instance part="U$17" gate="G$1" x="86.36" y="-7.62"/>
<instance part="U$18" gate="G$1" x="93.98" y="-22.86"/>
</instances>
<busses>
</busses>
<nets>
<net name="N$1" class="0">
<segment>
<pinref part="X2" gate="G$1" pin="DATA+"/>
<wire x1="109.22" y1="15.24" x2="109.22" y2="12.7" width="0.1524" layer="91"/>
<wire x1="109.22" y1="12.7" x2="137.16" y2="12.7" width="0.1524" layer="91"/>
<pinref part="X1" gate="G$1" pin="D+"/>
<wire x1="137.16" y1="12.7" x2="139.7" y2="12.7" width="0.1524" layer="91"/>
<pinref part="D4" gate="G$1" pin="P$5"/>
<wire x1="139.7" y1="12.7" x2="154.94" y2="12.7" width="0.1524" layer="91"/>
<wire x1="139.7" y1="2.54" x2="139.7" y2="12.7" width="0.1524" layer="91"/>
<junction x="139.7" y="12.7"/>
</segment>
</net>
<net name="N$2" class="0">
<segment>
<pinref part="X2" gate="G$1" pin="DATA-"/>
<wire x1="109.22" y1="10.16" x2="137.16" y2="10.16" width="0.1524" layer="91"/>
<wire x1="137.16" y1="10.16" x2="137.16" y2="7.62" width="0.1524" layer="91"/>
<pinref part="X1" gate="G$1" pin="D-"/>
<wire x1="137.16" y1="7.62" x2="149.86" y2="7.62" width="0.1524" layer="91"/>
<pinref part="D4" gate="G$1" pin="P$4"/>
<wire x1="149.86" y1="7.62" x2="154.94" y2="7.62" width="0.1524" layer="91"/>
<wire x1="149.86" y1="2.54" x2="149.86" y2="7.62" width="0.1524" layer="91"/>
<junction x="149.86" y="7.62"/>
</segment>
</net>
<net name="GND" class="0">
<segment>
<pinref part="X2" gate="G$1" pin="GND"/>
<pinref part="U$1" gate="G$1" pin="GND"/>
<wire x1="109.22" y1="7.62" x2="111.76" y2="7.62" width="0.1524" layer="91"/>
<wire x1="111.76" y1="7.62" x2="111.76" y2="5.08" width="0.1524" layer="91"/>
</segment>
<segment>
<pinref part="U$2" gate="G$1" pin="GND"/>
<pinref part="D4" gate="G$1" pin="P$2"/>
<wire x1="144.78" y1="-20.32" x2="144.78" y2="-17.78" width="0.1524" layer="91"/>
</segment>
<segment>
<pinref part="D1" gate="G$1" pin="C"/>
<pinref part="U$3" gate="G$1" pin="GND"/>
<wire x1="124.46" y1="-20.32" x2="124.46" y2="-15.24" width="0.1524" layer="91"/>
</segment>
<segment>
<pinref part="C2" gate="G$1" pin="2"/>
<pinref part="U$4" gate="G$1" pin="GND"/>
<wire x1="119.38" y1="33.02" x2="119.38" y2="35.56" width="0.1524" layer="91"/>
</segment>
<segment>
<pinref part="C3" gate="G$1" pin="2"/>
<pinref part="U$5" gate="G$1" pin="GND"/>
<wire x1="129.54" y1="33.02" x2="129.54" y2="35.56" width="0.1524" layer="91"/>
</segment>
<segment>
<pinref part="X1" gate="G$1" pin="GND"/>
<pinref part="U$6" gate="G$1" pin="GND"/>
<wire x1="154.94" y1="25.4" x2="154.94" y2="27.94" width="0.1524" layer="91"/>
</segment>
<segment>
<pinref part="C1" gate="G$1" pin="2"/>
<pinref part="U$7" gate="G$1" pin="GND"/>
<wire x1="147.32" y1="25.4" x2="147.32" y2="27.94" width="0.1524" layer="91"/>
</segment>
<segment>
<pinref part="U$9" gate="G$1" pin="GND"/>
<pinref part="SV2" gate="-1" pin="K"/>
<wire x1="218.44" y1="22.86" x2="218.44" y2="25.4" width="0.1524" layer="91"/>
<pinref part="SV2" gate="-5" pin="K"/>
<junction x="218.44" y="25.4"/>
<wire x1="218.44" y1="25.4" x2="218.44" y2="30.48" width="0.1524" layer="91"/>
</segment>
<segment>
<pinref part="C4" gate="G$1" pin="2"/>
<pinref part="U$8" gate="G$1" pin="GND"/>
<wire x1="200.66" y1="40.64" x2="200.66" y2="38.1" width="0.1524" layer="91"/>
</segment>
<segment>
<pinref part="X3" gate="P4" pin="P$1"/>
<wire x1="96.52" y1="63.5" x2="93.98" y2="63.5" width="0.1524" layer="91"/>
<wire x1="93.98" y1="63.5" x2="93.98" y2="55.88" width="0.1524" layer="91"/>
<pinref part="X4" gate="P4" pin="P$1"/>
<wire x1="93.98" y1="55.88" x2="93.98" y2="48.26" width="0.1524" layer="91"/>
<wire x1="93.98" y1="48.26" x2="93.98" y2="40.64" width="0.1524" layer="91"/>
<wire x1="93.98" y1="40.64" x2="93.98" y2="38.1" width="0.1524" layer="91"/>
<wire x1="96.52" y1="55.88" x2="93.98" y2="55.88" width="0.1524" layer="91"/>
<pinref part="X5" gate="P4" pin="P$1"/>
<wire x1="96.52" y1="48.26" x2="93.98" y2="48.26" width="0.1524" layer="91"/>
<pinref part="X6" gate="P4" pin="P$1"/>
<wire x1="96.52" y1="40.64" x2="93.98" y2="40.64" width="0.1524" layer="91"/>
<junction x="93.98" y="40.64"/>
<junction x="93.98" y="48.26"/>
<junction x="93.98" y="55.88"/>
<pinref part="U$16" gate="G$1" pin="GND"/>
</segment>
<segment>
<pinref part="SV6" gate="-1" pin="K"/>
<wire x1="96.52" y1="-7.62" x2="93.98" y2="-7.62" width="0.1524" layer="91"/>
<wire x1="93.98" y1="-7.62" x2="93.98" y2="-17.78" width="0.1524" layer="91"/>
<pinref part="SV6" gate="-3" pin="K"/>
<wire x1="93.98" y1="-17.78" x2="96.52" y2="-17.78" width="0.1524" layer="91"/>
<wire x1="96.52" y1="-17.78" x2="93.98" y2="-17.78" width="0.1524" layer="91"/>
<wire x1="93.98" y1="-17.78" x2="93.98" y2="-22.86" width="0.1524" layer="91"/>
<pinref part="U$18" gate="G$1" pin="GND"/>
<junction x="93.98" y="-17.78"/>
</segment>
</net>
<net name="N$5" class="0">
<segment>
<pinref part="X2" gate="G$1" pin="+5V"/>
<pinref part="P1" gate="G$1" pin="1"/>
<wire x1="111.76" y1="17.78" x2="109.22" y2="17.78" width="0.1524" layer="91"/>
</segment>
</net>
<net name="N$6" class="0">
<segment>
<pinref part="D1" gate="G$1" pin="A"/>
<pinref part="R1" gate="G$1" pin="1"/>
<wire x1="124.46" y1="-7.62" x2="124.46" y2="-2.54" width="0.1524" layer="91"/>
</segment>
</net>
<net name="SDA" class="0">
<segment>
<pinref part="X1" gate="G$1" pin="SDA"/>
<pinref part="SV2" gate="-2" pin="K"/>
<wire x1="205.74" y1="30.48" x2="193.04" y2="30.48" width="0.1524" layer="91"/>
</segment>
</net>
<net name="SCL" class="0">
<segment>
<pinref part="X1" gate="G$1" pin="SCL"/>
<pinref part="SV2" gate="-4" pin="K"/>
<wire x1="205.74" y1="25.4" x2="193.04" y2="25.4" width="0.1524" layer="91"/>
</segment>
</net>
<net name="+3.3V" class="0">
<segment>
<pinref part="X1" gate="G$1" pin="VDD"/>
<pinref part="C2" gate="G$1" pin="1"/>
<wire x1="154.94" y1="43.18" x2="129.54" y2="43.18" width="0.1524" layer="91"/>
<wire x1="129.54" y1="43.18" x2="119.38" y2="43.18" width="0.1524" layer="91"/>
<wire x1="119.38" y1="43.18" x2="119.38" y2="40.64" width="0.1524" layer="91"/>
<pinref part="C3" gate="G$1" pin="1"/>
<wire x1="129.54" y1="40.64" x2="129.54" y2="43.18" width="0.1524" layer="91"/>
<junction x="129.54" y="43.18"/>
<wire x1="139.7" y1="50.8" x2="129.54" y2="50.8" width="0.1524" layer="91"/>
<wire x1="129.54" y1="50.8" x2="129.54" y2="43.18" width="0.1524" layer="91"/>
<pinref part="U$10" gate="G$1" pin="+3.3V"/>
<junction x="119.38" y="43.18"/>
<pinref part="SV1" gate="-1" pin="P$1"/>
<wire x1="139.7" y1="50.8" x2="142.24" y2="50.8" width="0.1524" layer="91"/>
<wire x1="142.24" y1="50.8" x2="142.24" y2="55.88" width="0.1524" layer="91"/>
</segment>
<segment>
<pinref part="SV3" gate="-1" pin="P$1"/>
<pinref part="U$11" gate="G$1" pin="+3.3V"/>
<wire x1="246.38" y1="22.86" x2="246.38" y2="20.32" width="0.1524" layer="91"/>
</segment>
</net>
<net name="+5V" class="0">
<segment>
<pinref part="X1" gate="G$1" pin="VBUS"/>
<pinref part="D4" gate="G$1" pin="P$1"/>
<wire x1="132.08" y1="17.78" x2="142.24" y2="17.78" width="0.1524" layer="91"/>
<wire x1="142.24" y1="17.78" x2="154.94" y2="17.78" width="0.1524" layer="91"/>
<wire x1="139.7" y1="-17.78" x2="132.08" y2="-17.78" width="0.1524" layer="91"/>
<wire x1="132.08" y1="-17.78" x2="132.08" y2="17.78" width="0.1524" layer="91"/>
<pinref part="P1" gate="G$1" pin="2"/>
<wire x1="121.92" y1="17.78" x2="124.46" y2="17.78" width="0.1524" layer="91"/>
<junction x="132.08" y="17.78"/>
<pinref part="R1" gate="G$1" pin="2"/>
<wire x1="124.46" y1="17.78" x2="132.08" y2="17.78" width="0.1524" layer="91"/>
<wire x1="124.46" y1="17.78" x2="124.46" y2="7.62" width="0.1524" layer="91"/>
<junction x="124.46" y="17.78"/>
<pinref part="X1" gate="G$1" pin="REGIN"/>
<wire x1="154.94" y1="35.56" x2="147.32" y2="35.56" width="0.1524" layer="91"/>
<wire x1="147.32" y1="35.56" x2="142.24" y2="35.56" width="0.1524" layer="91"/>
<wire x1="142.24" y1="35.56" x2="142.24" y2="17.78" width="0.1524" layer="91"/>
<junction x="142.24" y="17.78"/>
<pinref part="C1" gate="G$1" pin="1"/>
<wire x1="147.32" y1="33.02" x2="147.32" y2="35.56" width="0.1524" layer="91"/>
<junction x="147.32" y="35.56"/>
<pinref part="U$12" gate="G$1" pin="+5V"/>
</segment>
<segment>
<pinref part="SV3" gate="-3" pin="P$1"/>
<pinref part="U$13" gate="G$1" pin="+5V"/>
<wire x1="256.54" y1="22.86" x2="256.54" y2="20.32" width="0.1524" layer="91"/>
</segment>
<segment>
<pinref part="R3" gate="G$1" pin="1"/>
<wire x1="238.76" y1="-10.16" x2="236.22" y2="-10.16" width="0.1524" layer="91"/>
<pinref part="U$14" gate="G$1" pin="+5V"/>
</segment>
<segment>
<pinref part="R4" gate="G$1" pin="1"/>
<wire x1="238.76" y1="5.08" x2="236.22" y2="5.08" width="0.1524" layer="91"/>
<pinref part="U$15" gate="G$1" pin="+5V"/>
</segment>
<segment>
<pinref part="SV6" gate="-2" pin="K"/>
<pinref part="U$17" gate="G$1" pin="+5V"/>
<wire x1="96.52" y1="-12.7" x2="86.36" y2="-12.7" width="0.1524" layer="91"/>
<wire x1="86.36" y1="-12.7" x2="86.36" y2="-10.16" width="0.1524" layer="91"/>
</segment>
</net>
<net name="N$12" class="0">
<segment>
<pinref part="SV3" gate="-2" pin="P$1"/>
<pinref part="SV2" gate="-3" pin="K"/>
<wire x1="251.46" y1="12.7" x2="228.6" y2="12.7" width="0.1524" layer="91"/>
<wire x1="228.6" y1="12.7" x2="228.6" y2="17.78" width="0.1524" layer="91"/>
</segment>
</net>
<net name="N$3" class="0">
<segment>
<pinref part="X1" gate="G$1" pin="VPP"/>
<wire x1="193.04" y1="35.56" x2="195.58" y2="35.56" width="0.1524" layer="91"/>
<pinref part="C4" gate="G$1" pin="1"/>
<wire x1="200.66" y1="45.72" x2="195.58" y2="45.72" width="0.1524" layer="91"/>
<wire x1="195.58" y1="45.72" x2="195.58" y2="35.56" width="0.1524" layer="91"/>
</segment>
</net>
<net name="0" class="0">
<segment>
<pinref part="X1" gate="G$1" pin="GPIO0-TXT"/>
<wire x1="193.04" y1="20.32" x2="213.36" y2="20.32" width="0.1524" layer="91"/>
<wire x1="213.36" y1="20.32" x2="213.36" y2="10.16" width="0.1524" layer="91"/>
<pinref part="D2" gate="G$1" pin="C"/>
<wire x1="213.36" y1="10.16" x2="213.36" y2="7.62" width="0.1524" layer="91"/>
<wire x1="215.9" y1="5.08" x2="213.36" y2="5.08" width="0.1524" layer="91"/>
<wire x1="213.36" y1="5.08" x2="213.36" y2="7.62" width="0.1524" layer="91"/>
<wire x1="215.9" y1="10.16" x2="213.36" y2="10.16" width="0.1524" layer="91"/>
<junction x="213.36" y="10.16"/>
<pinref part="SV4" gate="-1" pin="K"/>
</segment>
</net>
<net name="1" class="0">
<segment>
<pinref part="X1" gate="G$1" pin="GPIO1-RXT"/>
<wire x1="193.04" y1="15.24" x2="210.82" y2="15.24" width="0.1524" layer="91"/>
<wire x1="210.82" y1="15.24" x2="210.82" y2="0" width="0.1524" layer="91"/>
<pinref part="D3" gate="G$1" pin="C"/>
<wire x1="215.9" y1="-10.16" x2="210.82" y2="-10.16" width="0.1524" layer="91"/>
<wire x1="210.82" y1="-10.16" x2="210.82" y2="-5.08" width="0.1524" layer="91"/>
<wire x1="210.82" y1="-5.08" x2="210.82" y2="0" width="0.1524" layer="91"/>
<wire x1="215.9" y1="-5.08" x2="210.82" y2="-5.08" width="0.1524" layer="91"/>
<junction x="210.82" y="-5.08"/>
<pinref part="SV4" gate="-2" pin="K"/>
</segment>
</net>
<net name="N$10" class="0">
<segment>
<pinref part="D3" gate="G$1" pin="A"/>
<pinref part="R3" gate="G$1" pin="2"/>
<wire x1="226.06" y1="-10.16" x2="223.52" y2="-10.16" width="0.1524" layer="91"/>
</segment>
</net>
<net name="N$13" class="0">
<segment>
<pinref part="D2" gate="G$1" pin="A"/>
<pinref part="R4" gate="G$1" pin="2"/>
<wire x1="223.52" y1="5.08" x2="226.06" y2="5.08" width="0.1524" layer="91"/>
</segment>
</net>
<net name="N$15" class="0">
<segment>
<pinref part="X1" gate="G$1" pin="/RST"/>
<wire x1="193.04" y1="50.8" x2="193.04" y2="55.88" width="0.1524" layer="91"/>
<pinref part="R5" gate="G$1" pin="1"/>
<wire x1="187.96" y1="58.42" x2="193.04" y2="58.42" width="0.1524" layer="91"/>
<wire x1="193.04" y1="58.42" x2="193.04" y2="55.88" width="0.1524" layer="91"/>
</segment>
</net>
<net name="2" class="0">
<segment>
<pinref part="X1" gate="G$1" pin="GPIO2"/>
<pinref part="SV4" gate="-3" pin="K"/>
<wire x1="195.58" y1="10.16" x2="193.04" y2="10.16" width="0.1524" layer="91"/>
</segment>
</net>
<net name="3" class="0">
<segment>
<pinref part="X1" gate="G$1" pin="GPIO3"/>
<pinref part="SV5" gate="-1" pin="K"/>
<wire x1="195.58" y1="5.08" x2="193.04" y2="5.08" width="0.1524" layer="91"/>
</segment>
</net>
<net name="4" class="0">
<segment>
<pinref part="X1" gate="G$1" pin="GPIO4"/>
<pinref part="SV5" gate="-2" pin="K"/>
<wire x1="195.58" y1="0" x2="193.04" y2="0" width="0.1524" layer="91"/>
</segment>
</net>
<net name="5" class="0">
<segment>
<pinref part="X1" gate="G$1" pin="GPIO5"/>
<pinref part="SV5" gate="-3" pin="K"/>
<wire x1="195.58" y1="-5.08" x2="193.04" y2="-5.08" width="0.1524" layer="91"/>
</segment>
</net>
<net name="6" class="0">
<segment>
<pinref part="X1" gate="G$1" pin="GPIO6"/>
<pinref part="SV5" gate="-4" pin="K"/>
<wire x1="195.58" y1="-10.16" x2="193.04" y2="-10.16" width="0.1524" layer="91"/>
</segment>
</net>
<net name="7" class="0">
<segment>
<pinref part="X1" gate="G$1" pin="GPIO7-CLK"/>
<pinref part="SV5" gate="-5" pin="K"/>
<wire x1="195.58" y1="-15.24" x2="193.04" y2="-15.24" width="0.1524" layer="91"/>
</segment>
</net>
<net name="N$7" class="0">
<segment>
<pinref part="X1" gate="G$1" pin="VIO"/>
<wire x1="154.94" y1="50.8" x2="152.4" y2="50.8" width="0.1524" layer="91"/>
<wire x1="152.4" y1="50.8" x2="147.32" y2="50.8" width="0.1524" layer="91"/>
<wire x1="147.32" y1="50.8" x2="147.32" y2="53.34" width="0.1524" layer="91"/>
<pinref part="SV1" gate="-2" pin="P$1"/>
<wire x1="147.32" y1="53.34" x2="147.32" y2="55.88" width="0.1524" layer="91"/>
<pinref part="R5" gate="G$1" pin="2"/>
<wire x1="177.8" y1="58.42" x2="152.4" y2="58.42" width="0.1524" layer="91"/>
<wire x1="152.4" y1="58.42" x2="152.4" y2="50.8" width="0.1524" layer="91"/>
<junction x="152.4" y="50.8"/>
</segment>
</net>
</nets>
</sheet>
</sheets>
</schematic>
</drawing>
</eagle>
